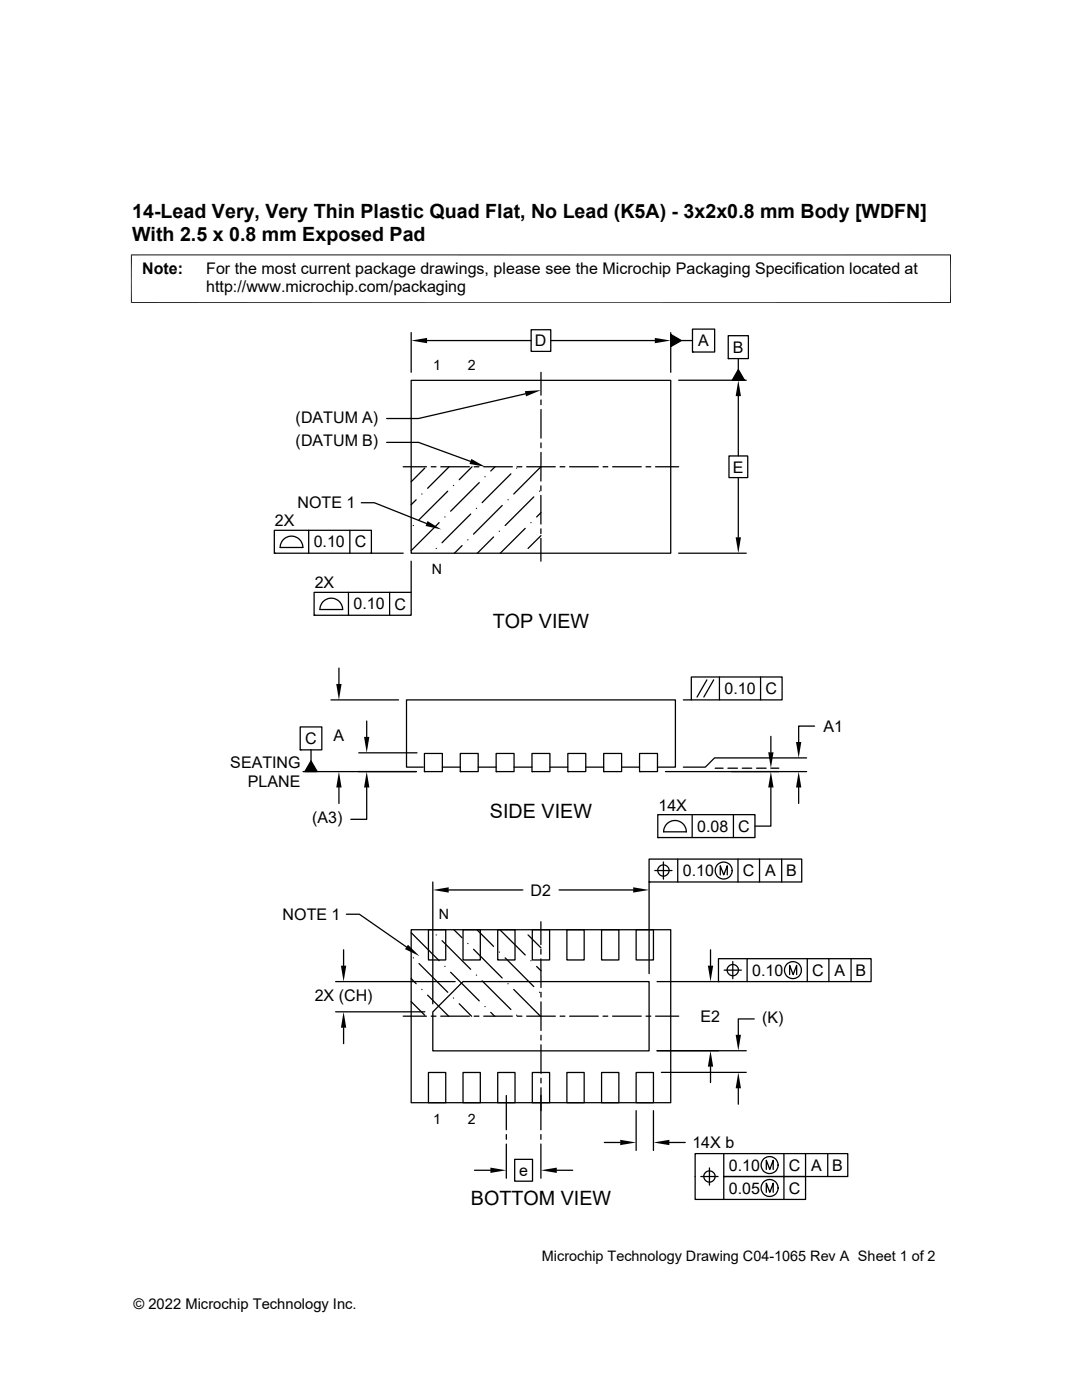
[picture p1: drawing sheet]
<svg xmlns="http://www.w3.org/2000/svg" width="216mm" height="279mm" viewBox="0 0 216 279" stroke-linecap="round" stroke-linejoin="round" font-family="sans-serif">
<g fill="none" stroke="#000" stroke-width=".25">
<path d="M82 75.9h51.8v34.5h-51.8zM82 66.4v7.9M85.2 68h20.8M104.8 78.6l-21.3 4.9h-6.3M106 65.8h3.9v4.3h-3.9zM107.9 74.3v4.6M107.9 79.8v1M109.9 68h20.8M133.8 66.7l2.2 1.3-2.2 1.2zM133.8 66.4v7.9M135.4 75.9h13.5M136 68h2.2"/>
<path d="M138.2 65.7h4.4v4.6h-4.4zM138.2 70.3h.1M145.3 67h4v4.6h-4zM145.3 71.6h.1M147.3 79.1v11.9M147.3 73.8l1.2 2.1h-2.4zM147.3 71.6v2.2M77.2 88.3h6.3l10.4 3.8M80.5 93.2h4.6M83 99.7l-1 1M84.2 98.6h.1M84.8 93.4l-2.8 2.8"/>
<path d="M86 93.2h1M87.9 93.2h5.8M89.3 98l-5.7 5.7M89.6 93.2l-4.3 4.3M90.5 96.9h.1M94.2 93.2l-2.6 2.5M94.6 93.2h1M95.6 96.3l-5.7 5.7M96.5 93.2h5.7M96.8 95.1h.1M98.8 93.2l-.9 .8M101.4 99.7h.1"/>
<path d="M101.9 94.6l-5.7 5.7M103.1 93.4h.1M103.2 93.2h.9M105.1 93.2h5.7M106.5 99.2l-5.7 5.7M107.7 98h.1M107.9 97v.9M107.9 98.9v5.7M107.9 93.2l-5.4 5.4M107.9 81.7v5.7M107.9 88.4v.9M107.9 90.3v5.7"/>
<path d="M111.8 93.2h.9M113.7 93.2h5.7M120.3 93.2h1M122.2 93.2h5.8M128.9 93.2h1M130.8 93.2h4.6M145.5 91h3.7v4.3h-3.7zM147.3 95.3v11.9M54.7 105.8h19.4v4.6h-19.4zM54.7 110.4h.1M55.9 109.3h4.6M55.9 109.3a2.26 2.26 0 0 1 2.3-2.3 2.26 2.26 0 0 1 2.2 2.3"/>
<path d="M61.6 105.8v4.6M62.7 118.2h19.3v4.6h-19.3zM69.5 118.2v4.6M69.8 105.8v4.6M72.1 100.3h2.6l10.4 4.2M74.1 110.4h6.4M77.7 118.2v4.6M82 112v6.2M82.5 104.9h.1M87 109.5h.1M87.6 104.3l-5.6 5.6M88.8 103.2h.1"/>
<path d="M92.2 108.9l-1.5 1.5M93.3 107.7h.1M93.9 102.6l-5.7 5.7M95.1 101.5h.1M98.5 107.2l-3.2 3.2M99.6 106h.1M100.2 100.9l-5.7 5.7M104.8 105.5l-5 4.9M105.9 104.3h.1M107.9 105.5v1M107.9 107.4v4.6M107.9 106.9l-2.5 2.6"/>
<path d="M107.9 102.3l-.8 .9M135.4 110.4h13.5M62.7 122.8h.1M63.8 121.6h4.6a2.26 2.26 0 0 0-2.3-2.2 2.26 2.26 0 0 0-2.3 2.2M66 139.7h13.5M67.6 133.3v3.2M136.4 139.7h1.5M137.9 135.1h18.2v4.6h-18.2zM141.1 135.7l-2 3.4M142.4 135.7l-2 3.4M143.6 135.1v4.6M151.8 135.1v4.6"/>
<path d="M59.9 145.1h4.3v4.5h-4.3zM59.9 149.6h.1M62.1 149.6v2.3M62.1 151.9l1.2 2.1h-2.5zM67.6 157.2v3.1M71.6 150.2h11.6M73.2 157.2v6.3h-3.2M73.2 143.9v3.2M83.1 154h-22.6M84.5 153.1h-3.4v-13.4h53.7v13.4h-3.6M84.7 150.4h3.6v3.6h-3.6zM84.7 154h.1"/>
<path d="M88.3 153.1h3.5M91.8 150.4h3.6v3.6h-3.6zM91.8 154h.1M95.4 153.1h3.6M99 150.4h3.6v3.6h-3.6zM99 154h.1M102.6 153.1h3.6M106.2 150.4h3.5v3.6h-3.5zM106.2 154h.1M109.7 153.1h3.6M113.3 150.4h3.6v3.6h-3.6zM113.3 154h.1"/>
<path d="M116.9 153.1h3.6M120.5 150.4h3.5v3.6h-3.5zM120.5 154h.1M124 153.1h3.6M127.6 150.4h3.6v3.6h-3.6zM127.6 154h.1M132.8 154h28.2M142.7 153.3h1.6M145.2 153.3h2M148.1 153.3h1.9M151 153.3h1.9M153.8 157.2v7.7h-3.2"/>
<path d="M153.8 153.3h1.6M153.8 147v3.1M159.4 157.2v3.1M161 151.3h-18.4l-1.9 1.8h-4.3M162.5 144.9h-3.1v3.2M86.4 176v24.3M89.5 177.6h14.8M111.5 177.6h14.8M129.5 171.4h30.5v4.6h-30.5zM129.5 176h.1M129.5 176v18.3M130.7 173.7h3.4"/>
<path d="M131.3 162.6h19.3v4.6h-19.3zM131.3 167.2h.1M132.4 172v3.5M132.4 166h4.6M132.4 166a2.26 2.26 0 0 1 2.3-2.3 2.26 2.26 0 0 1 2.2 2.3M133.5 173.7a1.13 1.13 0 0 1-1.6 1 1.13 1.13 0 0 1-.3-1.8 1.13 1.13 0 0 1 1.8 .4l.1 .4M135.2 171.4v4.6M138.1 162.6v4.6M143.7 174.6v-1.8l.7 1.8 .7-1.8v1.8M146.3 162.6v4.6M147.3 171.4v4.6M151.6 171.4v4.6"/>
<path d="M156 171.4v4.6M67 195.9h23.8M68.6 189.5v3.2M69.1 182.5h2.6l9.4 6.5M82 186.1l5.6 5.6M82 195.3l1 1M82 199.9l2.8 2.7M82 185.5h51.8v34.6h-51.8zM82.5 191.2h.1M83.6 192.3l5.7 5.7M84.2 197.5h.1M85.3 198.6l4.2 4.2"/>
<path d="M85.5 185.5h3.4v6.1h-3.4zM87 186.6h.1M88.2 187.7l5.7 5.7M88.8 192.9h.1M89.9 194l5.7 5.7M90.5 199.2h.1M90.6 185.5l1.6 1.7M92.4 195.9h37.1v13.8h-43.1v-7.7zM92.4 185.5h3.4v6.1h-3.4zM93.3 188.3h.1M94.5 189.4l5.7 5.8M95.1 194.6h.1"/>
<path d="M95.2 185.5l3.3 3.4M96.2 195.7l5.7 5.8M99.3 185.5h3.5v6.1h-3.5zM99.6 190h.1M99.7 185.5l5.1 5.1M100.8 191.2l5.7 5.7M101.4 196.3h.1M102.5 197.5l5.3 5.3M105.4 186.6l2.6 2.6M105.9 191.7h.1M106.2 185.5h3.5v6.1h-3.5zM107.1 192.9l.9 .8"/>
<path d="M107.7 198h.1M107.9 191.4v5.7M107.9 184v4.5M107.9 189.5v.9M107.9 198v1M107.9 199.9v5.8M113.1 185.5h3.5v6.1h-3.5zM120 185.5h3.5v6.1h-3.5zM126.9 185.5h3.5v6.1h-3.5zM131.1 195.9h12.3M141.8 189.5v3.2M143.4 191.3h30.4v4.6h-30.4z"/>
<path d="M143.4 195.9h.1M144.5 193.6h3.4M145.1 193.6a1.14 1.14 0 0 1 1.5-1.1 1.14 1.14 0 0 1 .5 1.8 1.14 1.14 0 0 1-1.9-.3l-.1-.4M146.2 191.9v3.4M149.1 191.3v4.6M157.6 194.5v-1.8l.7 1.8 .7-1.8v1.8M161.1 191.3v4.6M165.4 191.3v4.6M169.8 191.3v4.6M67 201.9h17.8M68.6 205.1v3.2M80.5 202.8h4.6"/>
<path d="M85.5 214h3.4v6.1h-3.4zM86 202.8h1M87.9 202.8h5.8M91.6 200.3l2.5 2.5M92.4 214h3.4v6.1h-3.4zM94.6 202.8h1M96.5 202.8h5.7M96.8 200.9h.1M97.9 202l.8 .8M99.3 214h3.5v6.1h-3.5zM101 218.6v6.9M103.1 202.6h.1"/>
<path d="M103.2 202.8h.9M105.1 202.8h5.7M106.2 214h3.5v6.1h-3.5zM107.9 206.6v1M107.9 208.5v5.7M107.9 215.2v.9M107.9 217.1v8.4M111.8 202.8h.9M113.1 214h3.5v6.1h-3.5zM113.7 202.8h5.7M120 214h3.5v6.1h-3.5zM120.3 202.8h1"/>
<path d="M122.2 202.8h5.8M126.9 214h3.5v6.1h-3.5zM128.9 202.8h1M130.8 202.8h4.6M131.1 209.7h17.8M132 214h16.9M141.8 212.9v3.1M147.3 217.2v3.2M150.5 203.3h-3.2v3.2M94.7 233.6h3.2M101 226.4v1M101 228.3v6.8"/>
<path d="M102.7 231.4h3.6v4.3h-3.6zM107.9 226.4v1M107.9 228.3v6.8M111.1 233.6h3.2M120.6 228h3.2M126.9 221.7v7.9M130.4 221.7v7.9M133.6 228h3.1M139.8 234.8h3.5M141.6 233.1v3.4M142.7 234.8a1.13 1.13 0 0 1-1.6 1 1.13 1.13 0 0 1-.3-1.9 1.13 1.13 0 0 1 1.8 .5l.1 .4M144.4 230.2v4.6h16.3v4.6h-22v-9.2h30.5v4.6h-24.8v4.6"/>
<path d="M152.9 233.4v-1.8l.7 1.8 .7-1.8v1.8M152.9 238v-1.9l.7 1.9 .7-1.9v1.9M156.4 230.2v9.2M160.7 230.2v4.6M165.2 230.2v4.6"/>
<circle cx="144.4" cy="173.7" r="1.69"/>
<circle cx="158.2" cy="193.6" r="1.69"/>
<circle cx="153.6" cy="232.5" r="1.69"/>
<circle cx="153.6" cy="237.1" r="1.69"/>
</g>
<g fill="#000">
<path d="M82 68l3.2-.6v1.1zM104.7 78.1l3.2-.2-2.9 1.2zM130.7 67.4l3.1 .6-3.1 .5zM133.8 66.7l2.2 1.3-2.2 1.2zM147.3 75.9l.5 3.2h-1zM147.3 73.8l1.2 2.1h-2.4zM94 91.6l2.9 1.6-3.2-.6zM85.3 104l2.8 1.7-3.2-.7zM146.8 107.2h1l-.5 3.2zM67.1 136.5h1.1l-.6 3.2zM62.1 151.9l1.2 2.1h-2.5zM67.6 154l.6 3.2h-1.1z"/>
<path d="M72.6 147.1h1.1l-.5 3.1zM73.2 154l.5 3.2h-1.1zM153.3 150.1h1l-.5 3.2zM153.8 154l.5 3.2h-1zM159.4 154l.5 3.2h-1.1zM158.8 148.1h1.1l-.5 3.2zM86.4 177.6l3.1-.5v1zM126.3 177.1l3.2 .5-3.2 .5zM68 192.7h1.1l-.5 3.2zM81.4 188.6l2.3 2.2-2.9-1.4zM141.2 192.7h1.1l-.5 3.2zM68.6 201.9l.5 3.2h-1.1z"/>
<path d="M141.8 209.7l.5 3.2h-1.1zM147.3 214l.5 3.2h-1zM146.8 206.5h1l-.5 3.2zM97.9 233l3.1 .6-3.1 .5zM107.9 233.6l3.2-.6v1.1zM123.8 227.5l3.1 .5-3.1 .5zM130.4 228l3.2-.5v1z"/>
</g>
<path d="M26.1 50.9h163.7M26.2 50.8v9.7M189.7 50.8v9.7M26.1 60.4h163.7" fill="none" stroke="#000" stroke-width=".2"/>
<g font-size="3.9">
<text x="26.4" y="43.5">14-Lead Very, Very Thin Plastic Quad Flat, No Lead (K5A) - 3x2x0.8 mm Body [WDFN]</text>
<text x="26.4" y="48">With 2.5 x 0.8 mm Exposed Pad</text>
<text x="98.3" y="125.3">TOP VIEW</text>
<text x="97.8" y="163.3">SIDE VIEW</text>
<text x="93.9" y="240.5">BOTTOM VIEW</text>
</g>
<g font-size="3.2">
<text x="28.4" y="54.6">Note:</text>
<text x="41.1" y="58.3">http://www.microchip.com/packaging</text>
<text x="41.1" y="54.6">For the most current package drawings, please see the Microchip Packaging Specification located at</text>
<text x="106.7" y="69.1">D</text>
<text x="139.3" y="69.1">A</text>
<text x="146.2" y="70.4">B</text>
<text x="59" y="84.3">(DATUM A)</text>
<text x="59" y="89.1">(DATUM B)</text>
<text x="146.2" y="94.3">E</text>
<text x="59.4" y="101.5">NOTE 1</text>
<text x="54.9" y="105.1">2X</text>
<text x="62.6" y="109.3">0.10</text>
<text x="70.8" y="109.3">C</text>
<text x="62.8" y="117.4">2X</text>
<text x="70.5" y="121.6">0.10</text>
<text x="78.7" y="121.6">C</text>
<text x="144.6" y="138.5">0.10</text>
<text x="152.8" y="138.5">C</text>
<text x="60.9" y="148.5">C</text>
<text x="66.5" y="148">A</text>
<text x="164.3" y="146">A1</text>
<text x="46" y="153.3">SEATING</text>
<text x="49.5" y="157.1">PLANE</text>
<text x="131.4" y="161.8">14X</text>
<text x="62.3" y="164.3">(A3)</text>
<text x="139.1" y="166">0.08</text>
<text x="147.3" y="166">C</text>
<text x="105.9" y="178.8">D2</text>
<text x="136.2" y="174.9">0.10</text>
<text x="148.2" y="174.9">C</text>
<text x="152.7" y="174.9">A</text>
<text x="156.9" y="174.9">B</text>
<text x="56.4" y="183.6">NOTE 1</text>
<text x="150.1" y="194.8">0.10</text>
<text x="162.1" y="194.8">C</text>
<text x="166.5" y="194.8">A</text>
<text x="170.7" y="194.8">B</text>
<text x="62.8" y="199.7">2X (CH)</text>
<text x="139.8" y="203.9">E2</text>
<text x="152.1" y="204.2">(K)</text>
<text x="138.2" y="229.1">14X b</text>
<text x="145.4" y="233.7">0.10</text>
<text x="157.4" y="233.7">C</text>
<text x="161.9" y="233.7">A</text>
<text x="166.1" y="233.7">B</text>
<text x="103.6" y="234.7">e</text>
<text x="145.4" y="238.2">0.05</text>
<text x="157.4" y="238.2">C</text>
</g>
<g font-size="2.9">
<text x="108.1" y="251.7">Microchip Technology Drawing C04-1065 Rev A Sheet 1 of 2</text>
<text x="26.6" y="261.3">© 2022 Microchip Technology Inc.</text>
</g>
<g font-size="2.8">
<text x="86.4" y="73.8">1</text>
<text x="93.3" y="73.8">2</text>
<text x="86.2" y="114.6">N</text>
<text x="87.6" y="183.4">N</text>
<text x="86.4" y="224.2">1</text>
<text x="93.3" y="224.2">2</text>
</g>
</svg>
